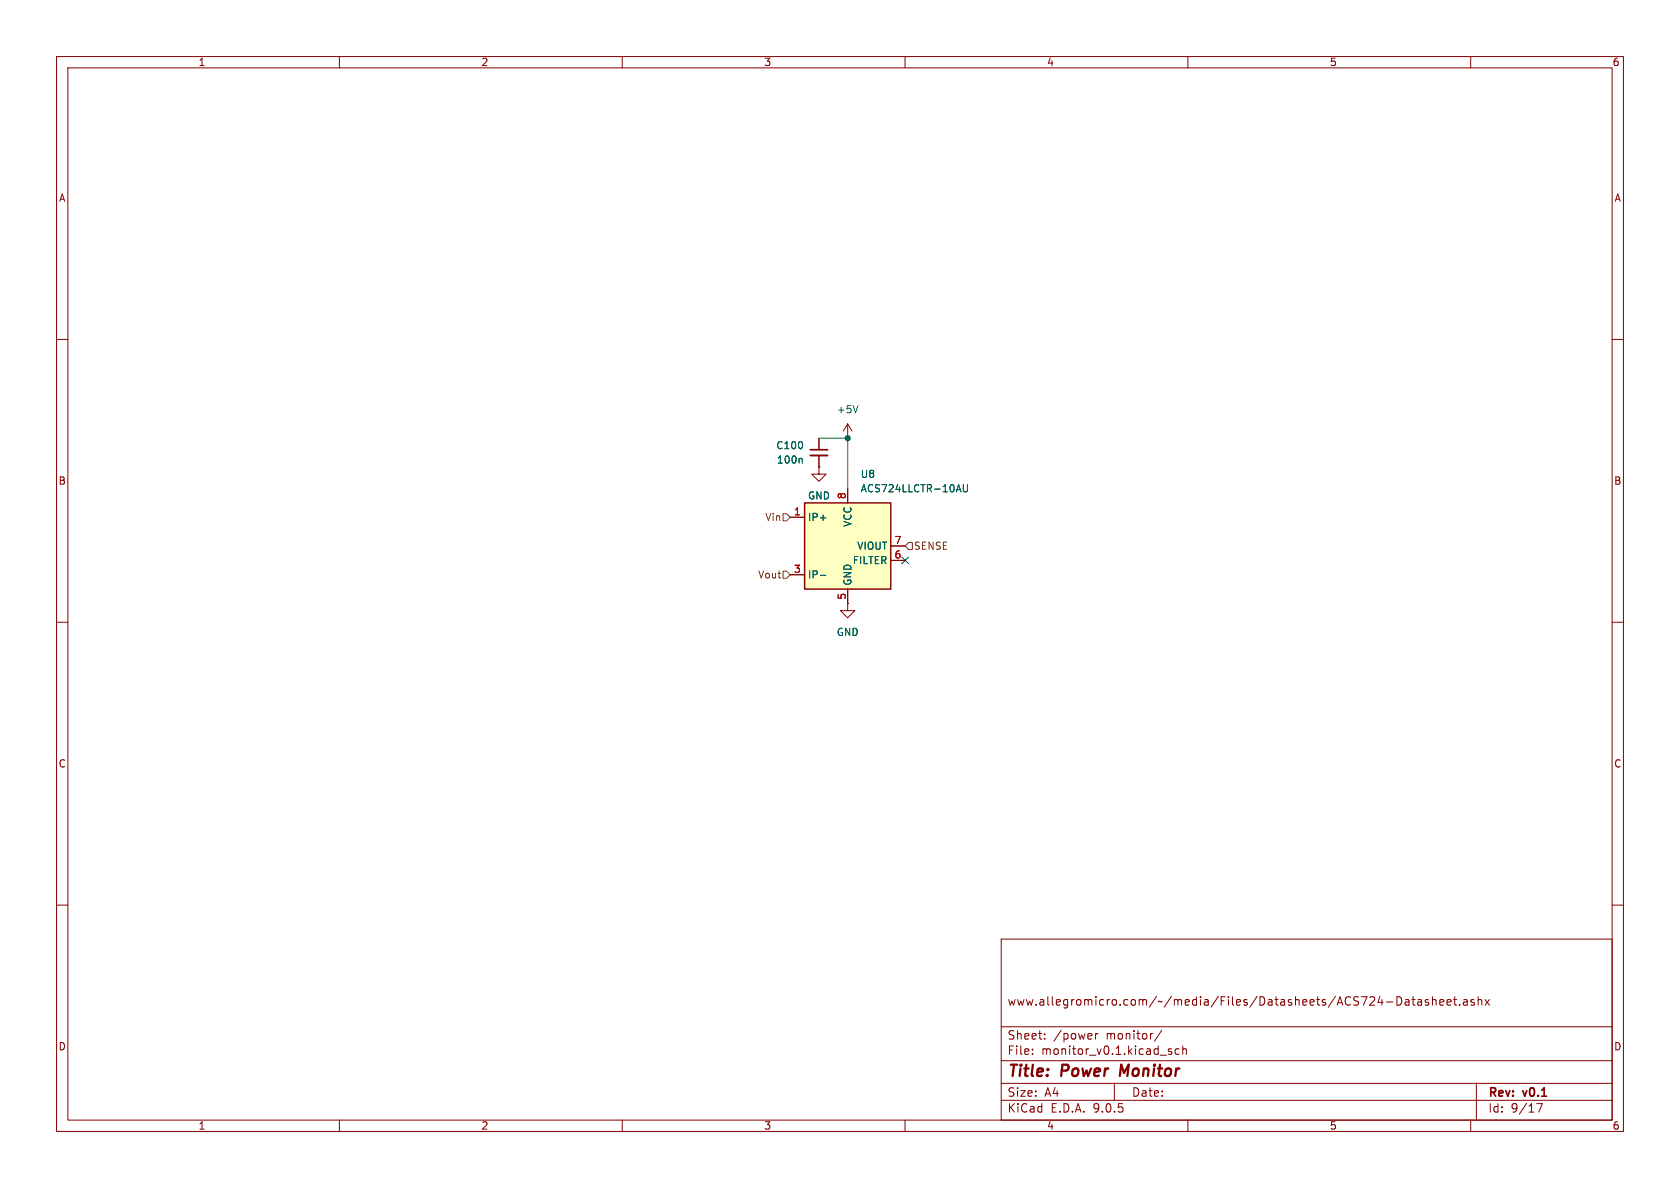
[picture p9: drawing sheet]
<svg xmlns="http://www.w3.org/2000/svg" width="297mm" height="210mm" viewBox="0 0 297 210" stroke-linecap="round" stroke-linejoin="round" font-family="sans-serif">
<g fill="none" stroke="#840000" stroke-width=".18">
<path d="M10 10h277v190h-277zM12 12h273v186h-273zM60 10v2M110 10v2M160 10v2M210 10v2M260 10v2M10 60h2M285 60h2M10 110h2M149.9 106.7v1.3h1.2l-1.2 1.2-1.3-1.2h1.3M149.9 106.7h.1"/>
<path d="M285 110h2M10 160h2M177 166h108v32h-108zM247.3 176.2a.81 .81 0 0 1 .5 .7 .81 .81 0 0 1-.5 .8M248.5 176.8h.5l.1 .9M249.1 177.1h-.5a.29 .29 0 0 0-.2 .3 .29 .29 0 0 0 .2 .3l.5-.1M249.6 176.7h.6M249.8 176.2v1.3l.4 .2M250.7 176.8h.5l.1 .9M251.3 177.1h-.5a.29 .29 0 0 0-.2 .3 .29 .29 0 0 0 .2 .3l.5-.1M252.5 176.8l-.3-.1-.2 .2v.2l.5 .2v.3h-.5M253.2 176.8l.3-.1 .3 .1 .1 .9"/>
<path d="M253.2 176.2v1.5M254.5 177.2l.7-.1v-.3l-.5-.1-.2 .2 .1 .7h.6M255.8 177.2l.7-.1v-.3l-.5-.1-.2 .2 .1 .7h.6M257 176.7h.5M257.2 176.2v1.3l.3 .2M258 177.6v.1M258.7 176.8h.6l.1 .9M259.4 177.1h-.5a.29 .29 0 0 0-.2 .3 .29 .29 0 0 0 .2 .3l.5-.1M260.6 176.8l-.4-.1-.2 .2 .1 .2 .5 .2v.3h-.6M261.3 176.8l.2-.1 .4 .1 .1 .9M261.3 176.2v1.5M262.5 176.7l.8 1"/>
<path d="M263.3 176.7l-.8 1M285 160h2M60 198v2M110 198v2M160 198v2M177 194.5h108M177 191.5h108M177 187.5h108M177 181.5h108M182.5 186.3v.1M182.5 185.5v.1M184.7 183.6v.1"/>
<path d="M184.7 182.8v.1M193.7 182.7v1M194.1 182.7l-.3 .1-.1 .2M197 191.5v3M205.4 182.1l-1.3 2M206.6 185.8l.5 .2 .1 .2-.2 .2-.5-.1M206.6 185.5h.5M208.5 185.5l-.5-.1-.3 .3v.4l.2 .2h.6M209.1 185.5l.2-.1 .4 .1v.9M209.1 184.9v1.5M210 198v2M260 198v2"/>
<path d="M261 191.5v6.5M271.7 195.1h1l-.7 1.5"/>
</g>
<path d="M198.2 188.2l-.2 2" fill="none" stroke="#840000" stroke-width=".4"/>
<path d="M142.2 88.9h15.3v15.2h-15.3z" fill="#ffffc2"/>
<path d="M142.2 88.9h15.3v15.2h-15.3z" fill="none" stroke="#840000" stroke-width=".25"/>
<g fill="none" stroke="#840000" stroke-width=".18">
<path d="M144.8 77.5v2M149.9 77.5h.1M149.9 74.9v2.6M149.9 74.9l-.8 1.3M149.9 74.9l.7 1.3M139.7 91.4h2.5M144.8 82.6v1.2h1.2l-1.2 1.3-1.3-1.3h1.3M144.8 82.6h.1M144.8 80.5v2.1M149.9 86.4v2.5M157.5 96.5h2.5M157.5 99.1h2.5"/>
<path d="M139.7 101.6h2.5M149.9 106.7h.1M149.9 104.1v2.6"/>
</g>
<path d="M151.7 71.7l-.4 1.3M141.6 81l.2 .2v.7M169.2 86.6h.6M169.5 85.7l.4 1.2M170.3 85.7v1l.2 .2h.4l.1-.2v-1M145 101.7h1" fill="none" stroke="#006464" stroke-width=".18"/>
<path d="M143.3 79.5h3" fill="none" stroke="#840000" stroke-width=".3"/>
<path d="M143.3 80.5h3" fill="none" stroke="#840000" stroke-width=".33"/>
<path d="M138.4 90.8h.7l.6 .6-.6 .7h-.7zM160.7 95.9h.6v1.3h-.6l-.7-.7zM138.4 101h.7l.6 .6-.6 .6h-.7z" fill="none" stroke="#725600" stroke-width=".18"/>
<path d="M144.8 77.5h5.1v8.9" fill="none" stroke="#009600" stroke-width=".18"/>
<path d="M159.4 98.5l1.2 1.2M160.6 98.5l-1.2 1.2" fill="none" stroke="#000084" stroke-width=".18"/>
<circle cx="149.9" cy="77.5" r=".46" fill="#009600" stroke="#009600" stroke-width=".18"/>
<g font-size="2.8" fill="#840000">
<text x="178" y="190.9">Title:</text>
<text x="187.7" y="190.9">Power</text>
<text x="198.8" y="190.9">Monitor</text>
</g>
<g font-size="2.1" fill="#840000">
<text x="178" y="178">www.allegromicro.com/~/media/Files/Datasheets/ACS724-Datasheet.ashx</text>
<text x="178" y="184">Sheet:</text>
<text x="186.2" y="184">/power</text>
<text x="195.6" y="184">monitor/</text>
<text x="178" y="186.7">File:</text>
<text x="184.1" y="186.7">monitor_v0.1.kicad_sch</text>
<text x="178" y="196.9">KiCad</text>
<text x="178" y="194.1">Size:</text>
<text x="184.7" y="194.1">A4</text>
<text x="185.7" y="196.9">E.D.A.</text>
<text x="193.3" y="196.9">9.0.5</text>
<text x="200" y="194.1">Date:</text>
<text x="263" y="194.3">Rev:</text>
<text x="263" y="196.9">Id:</text>
<text x="267.1" y="196.9">9/17</text>
<text x="269.4" y="194.3">v0.1</text>
</g>
<g font-size="1.8" fill="#840000">
<text x="35" y="11.9">1</text>
<text x="85" y="11.9">2</text>
<text x="135" y="11.9">3</text>
<text x="185" y="11.9">4</text>
<text x="235" y="11.9">5</text>
<text x="285" y="11.9">6</text>
<text x="10.3" y="35.9">A</text>
<text x="285.3" y="35.9">A</text>
<text x="10.3" y="85.9">B</text>
<text x="285.3" y="85.9">B</text>
<text x="10.3" y="135.9">C</text>
<text x="285.3" y="135.9">C</text>
<text x="10.3" y="185.9">D</text>
<text x="285.3" y="185.9">D</text>
<text x="35" y="199.9">1</text>
<text x="85" y="199.9">2</text>
<text x="135" y="199.9">3</text>
<text x="185" y="199.9">4</text>
<text x="235" y="199.9">5</text>
<text x="285" y="199.9">6</text>
</g>
<g font-size="1.8" fill="#006464">
<text x="147.8" y="73.3">+5V</text>
<text x="137.1" y="79.6">C100</text>
<text x="137.2" y="82.1">100n</text>
<text x="142.7" y="88.5">GND</text>
<text x="152.1" y="87.2">ACS724LLCTR-10AU</text>
<text x="152.1" y="84.7">U8</text>
<text x="142.7" y="92.3">IP+</text>
<text x="150.7" y="93.2" transform="rotate(-90 150.7 93.2)">VCC</text>
<text x="150.7" y="99.9">FILTER</text>
<text x="151.4" y="97.4">VIOUT</text>
<text x="142.7" y="102.5">IP-</text>
<text x="150.7" y="103.6" transform="rotate(-90 150.7 103.6)">GND</text>
<text x="147.8" y="112.6">GND</text>
</g>
<g font-size="1.8" fill="#a90000">
<text x="149.6" y="88.3" transform="rotate(-90 149.6 88.3)">8</text>
<text x="140.3" y="91.2">1</text>
<text x="140.3" y="101.3">3</text>
<text x="158" y="96.3">7</text>
<text x="158" y="98.8">6</text>
<text x="149.6" y="106.1" transform="rotate(-90 149.6 106.1)">5</text>
</g>
<g font-size="1.8" fill="#725600">
<text x="135.2" y="92.3">Vin</text>
<text x="161.5" y="97.4">SENSE</text>
<text x="133.9" y="102.5">Vout</text>
</g>
</svg>
